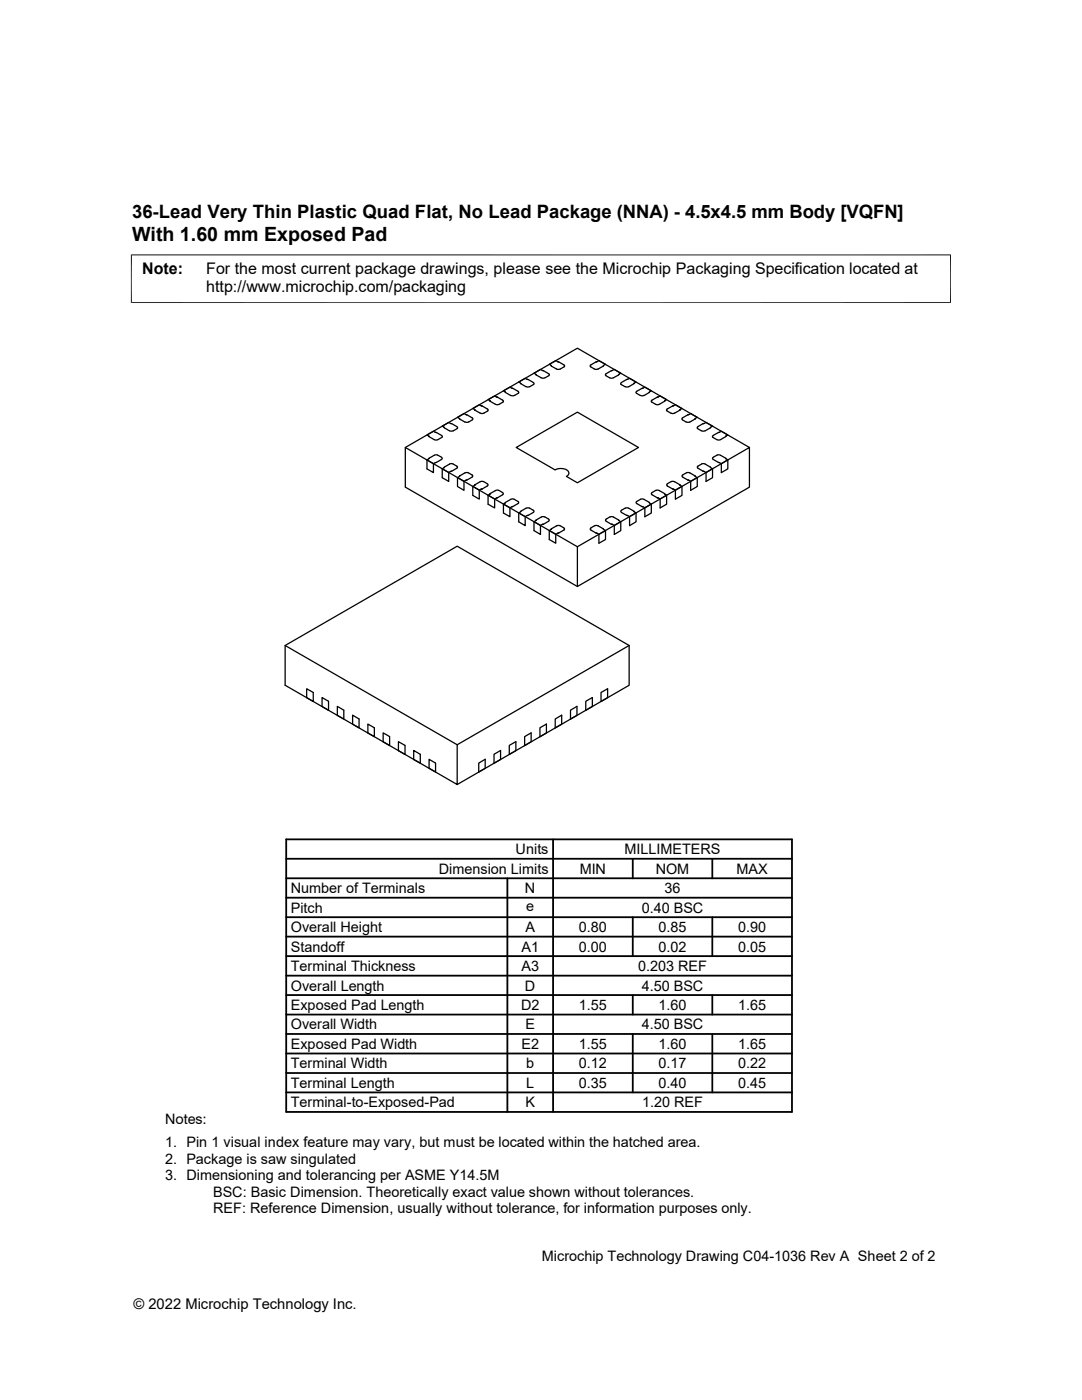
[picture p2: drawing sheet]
<svg xmlns="http://www.w3.org/2000/svg" width="216mm" height="279mm" viewBox="0 0 216 279" stroke-linecap="round" stroke-linejoin="round" font-family="sans-serif">
<g fill="none" stroke="#000" stroke-width=".25">
<path d="M99.1 79.2l-.4-.2-1.3 .8 .4 .3M99.1 79.2l1.3 .7v.3l-.8 .5-.5 .1-1.3-.7M102.3 77.5l-.6-.2-1.2 .7 1.7 1 .5-.1 .7-.4 .1-.2-.1-.2M102.3 77.5l1.1 .6M105.2 75.7h.1M105.2 75.7l-.4-.2-1.3 .7 1.7 1h.5l.8-.5v-.3l-1.1-.7M105.2 75.7l.2 .1M106.9 74.7h.1M107 74.7l1.2 .8 .6-.1 .7-.4M108.3 73.9l-.5-.2-1.2 .8 .3 .2M108.3 74l1.2 .6v.4M110 73h.1"/>
<path d="M111.3 72.2h.1M111.3 72.2l-.4-.2-1.3 .7 .4 .2M111.4 72.2l1.2 .7v.2l-.8 .5-.5 .1-1.3-.6M119 72.2l-1.2 .7 .1 .3M119.1 72.2l.4-.2 1.3 .7-.4 .2M119.2 72.2h-.2M120.4 73.1l-1.3 .6-.5-.1-.8-.4M120.4 73h.1M122.1 74l-1.2 .6v.4M122.1 73.9l.5-.2 1.3 .8-.4 .2M123.5 74.7l-1.3 .8-.6-.1-.7-.4M123.5 74.7h.1"/>
<path d="M125 75.7l-1.1 .7 .1 .3M125.2 75.7l-.2 .1M125.2 75.7l.4-.2 1.3 .7-1.7 1h-.5l-.8-.5M125.3 75.7h-.1M127.1 78.1l-.2 .2 .1 .2 1 .5 .5-.1 1-.6M128.2 77.5l.5-.2 1.3 .7-.4 .3M128.2 77.5l-1.1 .6M129.6 78.3h.1M129.6 78.3h-.1M131.3 79.2l.4-.2 1.3 .8-.4 .3M131.3 79.2l-1.3 .7v.3l.8 .5 .5 .1 1.3-.7M80.9 89.3l34.3 19.8"/>
<path d="M85.2 91.8l1.3 .7M85.6 87v.1M85.6 91.6l-.4 .2v1.8l1.3 .7v-1.8l.4-.2M85.6 87.1h.1M86.8 86.3h.3M86.8 86.3l-.3-.2-1.3 .7 .4 .2M87.1 86.3l1.1 .7v.2l-.8 .5-.5 .1-1.3-.7M87.3 90.8h-.6l-1.1 .7M87.3 90.8l.8 .4M88.1 91.3l.1 .3-1.3 .7M88.2 93.6l1.3 .7M88.6 93.3l-.4 .3v1.7l1.3 .8v-1.8l.5-.2"/>
<path d="M88.6 85.3h.1M88.6 85.3l.1 .1M88.6 93.3h.1M88.7 85.4l1 .6M89.7 86h.7M90 84.5l1.2 .7v.3M90 84.5l-.5-.2-1.3 .7 .4 .3M90.4 92.6h-.6l-1.2 .7M90.4 92.6l.9 .6-1.3 .8M91.2 85.5l-.8 .5M91.3 95.3l1.3 .8M91.7 95.1l-.4 .2v1.8l1.3 .8v-1.8l.4-.3"/>
<path d="M91.7 83.5l1.3 .8 .5-.1 .8-.4M91.7 95.1h.1M92.9 82.7l.3 .1M93 82.7l-.4-.2-1.3 .8 .4 .2M93.1 95.8l-.2 .1M93.2 82.8l1.1 .6v.4M93.4 94.4h-.6l-1.1 .7M93.4 94.3l.9 .7-.1 .2-1.1 .6M94.3 97.1l1.3 .7M94.7 96.9l-.4 .2v1.8l1.3 .7v-1.8l.4-.2M94.7 81.8h.1M94.7 96.8h.1"/>
<path d="M94.8 96.8h-.1M95.8 96.1l-1 .6M96 81h.1M96 81l-.4-.2-1.3 .7 .4 .3M96.1 81h.1M96.2 97.6h-.2M96.2 81l1.1 .7v.3l-.7 .4-.5 .1-1.4-.7M96.5 96.1l-.7 .1M96.5 96.1l.7 .4M97.2 96.6l.1 .3-1.1 .7M97.4 98.8l1.3 .8M97.8 98.6l-.4 .2v1.8l1.3 .8v-1.8l.4-.2"/>
<path d="M97.8 98.6h.1M97.8 98.5v.1M97.8 98.5l1.4-.7 .3 .1 .9 .5v.3l-1.2 .6M99.2 99.4h-.1M103 89.3l12.2-7 12.2 7-12.2 7.1-2.2-1.3a.73 .73 0 0 0 .5-.8 .73 .73 0 0 0-.6-.6l-1-.2-1.1 .3zM127.8 99.6l-.9 .7 1.2 .8M127.8 99.6h.6l1.2 .7M131.2 99.4h.2M132.6 98.5l-1.3-.7-.4 .1-.9 .5v.3l1.2 .6M132.6 98.5h.1M132.6 80.1h.1M132.6 98.6h.1"/>
<path d="M132.6 98.5v.1M132.7 98.6l.3 .2v1.8l-1.3 .8v-1.8l-.3-.2M133 98.8l-1.3 .8M133.2 97l1.1 .6M133.2 96.6l-.2 .2 .2 .2M133.9 96.1l-.7 .4M133.9 96.1l.7 .1M134.2 81l-1.1 .7v.3l.8 .4 .5 .1 1.3-.7M134.3 81h-.1M134.3 81l.5-.2 1.3 .7-.4 .3M134.6 96.1l1 .6M135.7 96.8h.1"/>
<path d="M135.7 81.8h.1M135.7 96.9l.4 .2v1.8l-1.3 .7v-1.8l-.5-.2M136.1 97.1l-1.3 .7M137 94.4l.6-.1 1.1 .7M137 94.3l-.9 .7 1.2 .8M137.2 82.8l-1.1 .6 .1 .4M137.3 95.8l.2 .1M137.5 82.7l.3-.2 1.3 .8-.4 .3M137.5 82.7l-.3 .1M138.7 83.6l-1.3 .7-.5-.1-.8-.4M138.7 95v.1M138.7 95.1h.1"/>
<path d="M138.7 83.6h.1M138.7 95.1l.4 .2v1.8l-1.3 .8v-1.8l-.3-.3M139.1 95.3l-1.3 .8M139.2 85.5l.8 .5M140 86h.7M140.4 84.5l-1.2 .7v.3M140.4 84.5l.5-.2 1.3 .7-.4 .3M141.8 85.4l-1.1 .6M141.8 93.3l-1.4-.8-1.2 .6v.3l1.2 .6M141.8 93.3h.1M141.8 85.3h.1M141.8 85.3v.1"/>
<path d="M141.8 93.3l.4 .3v1.7l-1.3 .8v-1.8l-.5-.2M142.2 93.6l-1.3 .7M142.3 91.3l-.1 .3 1.3 .7M142.3 91.2l1.1-.4 1.4 .7M143.3 86.3l-1.1 .7 .1 .3M143.6 86.3l.3-.2 1.3 .7-.3 .2M143.6 86.3h-.3M144.8 87.1l-1.3 .7-.5-.1-.8-.4M144.8 87.1h.1M144.8 87v.1M144.9 91.6l.3 .2v1.8l-1.3 .7v-1.8l-.4-.2M145.2 91.8l-1.3 .7"/>
<path d="M149.5 89.3l-34.3 19.8v8l34.3-19.9v-7.9l-34.3-19.8-34.3 19.8v7.9l34.3 19.9M100.5 100.6l1.2 .7M100.8 100.4l-.3 .2v1.8l1.2 .7v-1.8l.4-.2M100.8 100.3l1.4-.7 1.2 .5v.3l-1.1 .7M100.8 100.3h.1M100.8 100.3v.1M102.3 101.1l-.2 .1M103.5 102.4l1.3 .7M103.9 102.2l-.4 .2v1.7l1.3 .8v-1.8l.4-.2M103.9 102.1h.1M103.9 102v.1M104.9 101.4l-1 .6"/>
<path d="M105.4 102.8l-.2 .1M105.6 101.4l-.7 .1M105.6 101.4l1 .6-1.2 .8M106.6 104.1l1.2 .8M106.9 103.9l-.3 .2v1.8l1.2 .8v-1.8l.5-.3M107 103.8l-.1 .1M107 103.8h.1M108.7 103.2l-.6-.1-1.1 .7M108.7 103.1l.8 .6v.3M109.5 104l-1.2 .6M109.6 105.9l1.3 .7M110 105.7l-.4 .2v1.8l1.3 .7v-1.8l.4-.2"/>
<path d="M110 105.6l1.4-.7 1.2 .5v.3l-1.1 .7M111.5 106.4h-.2M118.9 106.4h.3M118.9 106.4l-1.1-.8 .9-.7h.3l1.8 1v1.8l-1.3 .7v-1.8l-.4-.2M120.8 105.9l-1.3 .7M121 104l1.1 .6M123.4 103.8h.1M123.4 103.8l-1.1-.7h-.3l-1.1 .6 .1 .3M123.5 103.8v.1M123.5 103.9l.4 .2v1.8l-1.3 .8v-1.8l-.5-.3M123.9 104.1l-1.3 .8M124.8 101.4l-.9 .6 1.1 .8"/>
<path d="M124.8 101.4l.7 .1M125 102.8l.2 .1M125.5 101.4l1 .6M126.5 102v.1M126.5 102.1h.1M126.6 102.2l.3 .2v1.7l-1.3 .8v-1.8l-.4-.2M126.9 102.4l-1.3 .7M128.1 101.1l.2 .1M129.6 100.3h.1M129.6 100.3v.1M129.6 100.4l.4 .2v1.8l-1.3 .7v-1.8l-.4-.2M130 100.6l-1.3 .7"/>
<path d="M56.9 128.8l34.3 19.8M61.2 137.5l1.3 .7v1.8l-1.3-.8zM64.3 139.2l1.3 .8v1.8l-1.3-.8zM116.9 140l1.3-.8v1.8l-1.3 .8zM119.9 138.2l1.3-.7v1.7l-1.3 .8zM125.5 128.8l-34.3 19.8v8l-34.3-19.8v-8l34.3-19.8 34.3 19.8v8l-34.3 19.8M67.3 141l1.3 .7v1.8l-1.3-.7zM70.4 142.7l1.2 .8v1.8l-1.2-.8zM73.4 144.5l1.3 .7v1.8l-1.3-.7zM76.5 146.3l1.2 .7v1.8l-1.2-.8zM79.5 148l1.3 .8v1.8l-1.3-.8zM82.6 149.8l1.3 .7v1.8l-1.3-.7z"/>
<path d="M85.6 151.5l1.3 .8v1.8l-1.3-.8zM95.5 152.3l1.3-.8v1.8l-1.3 .8zM98.6 150.5l1.3-.7v1.8l-1.3 .7zM101.6 148.8l1.3-.8v1.8l-1.3 .8zM104.7 147l1.3-.7v1.7l-1.3 .8zM107.7 145.2l1.3-.7v1.8l-1.3 .7zM110.8 143.5l1.3-.8v1.8l-1.3 .8zM113.8 141.7l1.3-.7v1.8l-1.3 .7z"/>
</g>
<path d="M26.1 50.9h163.7M26.2 50.8v9.7M189.7 50.8v9.7M26.1 60.4h163.7" fill="none" stroke="#000" stroke-width=".2"/>
<g fill="none" stroke="#000" stroke-width=".36">
<path d="M57.1 179.2h100.9M57.1 175.3h100.9M57.1 171.4h100.9M57.1 167.5h100.9v54.4h-100.9zM101.2 175.3v46.6M110.4 167.5v54.4M126.3 171.4v3.9M142.1 171.4v3.9M57.1 186.9h100.9M57.1 183h100.9M57.1 198.6h100.9M57.1 194.7h100.9"/>
<path d="M57.1 190.8h100.9M126.3 183v7.8M126.3 198.6v3.9M142.1 183v7.8M142.1 198.6v3.9M57.1 214.1h100.9M57.1 206.4h100.9M57.1 202.5h100.9M57.1 210.2h100.9M57.1 218h100.9M126.3 206.4v11.6M142.1 206.4v11.6"/>
</g>
<text font-size="3.9" x="26.4" y="48">With 1.60 mm Exposed Pad</text>
<text font-size="3.7" x="26.4" y="43.5">36-Lead Very Thin Plastic Quad Flat, No Lead Package (NNA) - 4.5x4.5 mm Body [VQFN]</text>
<g font-size="3.2">
<text x="28.4" y="54.6">Note:</text>
<text x="41.1" y="58.3">http://www.microchip.com/packaging</text>
<text x="41.1" y="54.6">For the most current package drawings, please see the Microchip Packaging Specification located at</text>
</g>
<g font-size="2.9">
<text x="102.9" y="170.5">Units</text>
<text x="124.6" y="170.5">MILLIMETERS</text>
<text x="58" y="178.2">Number of Terminals</text>
<text x="87.6" y="174.4">Dimension Limits</text>
<text x="104.8" y="178.2">N</text>
<text x="115.7" y="174.4">MIN</text>
<text x="130.8" y="174.4">NOM</text>
<text x="132.6" y="178.2">36</text>
<text x="147" y="174.4">MAX</text>
<text x="58" y="182.1">Pitch</text>
<text x="105" y="181.8">e</text>
<text x="128" y="182.1">0.40 BSC</text>
<text x="58" y="186">Overall Height</text>
<text x="58" y="189.9">Standoff</text>
<text x="104.1" y="189.9">A1</text>
<text x="104.8" y="186">A</text>
<text x="115.5" y="186">0.80</text>
<text x="115.5" y="189.9">0.00</text>
<text x="131.4" y="186">0.85</text>
<text x="131.4" y="189.9">0.02</text>
<text x="147.3" y="186">0.90</text>
<text x="147.3" y="189.9">0.05</text>
<text x="58" y="193.8">Terminal Thickness</text>
<text x="58" y="197.7">Overall Length</text>
<text x="104.1" y="193.8">A3</text>
<text x="104.8" y="197.7">D</text>
<text x="127.3" y="193.8">0.203 REF</text>
<text x="128" y="197.7">4.50 BSC</text>
<text x="58" y="201.6">Exposed Pad Length</text>
<text x="104" y="201.6">D2</text>
<text x="115.5" y="201.6">1.55</text>
<text x="131.4" y="201.6">1.60</text>
<text x="147.3" y="201.6">1.65</text>
<text x="58" y="205.4">Overall Width</text>
<text x="58" y="209.3">Exposed Pad Width</text>
<text x="104" y="209.3">E2</text>
<text x="104.8" y="205.4">E</text>
<text x="115.5" y="209.3">1.55</text>
<text x="128" y="205.4">4.50 BSC</text>
<text x="131.4" y="209.3">1.60</text>
<text x="147.3" y="209.3">1.65</text>
<text x="58" y="213.2">Terminal Width</text>
<text x="105" y="213.2">b</text>
<text x="115.5" y="213.2">0.12</text>
<text x="131.4" y="213.2">0.17</text>
<text x="147.3" y="213.2">0.22</text>
<text x="58" y="217.1">Terminal Length</text>
<text x="58" y="221">Terminal-to-Exposed-Pad</text>
<text x="104.8" y="221">K</text>
<text x="105" y="217.1">L</text>
<text x="115.5" y="217.1">0.35</text>
<text x="128.1" y="221">1.20 REF</text>
<text x="131.4" y="217.1">0.40</text>
<text x="147.3" y="217.1">0.45</text>
<text x="32.9" y="224.3">Notes:</text>
<text x="32.9" y="228.9">1. Pin 1 visual index feature may vary, but must be located within the hatched area.</text>
<text x="32.9" y="232.2">2. Package is saw singulated</text>
<text x="32.9" y="235.5">3. Dimensioning and tolerancing per ASME Y14.5M</text>
<text x="42.5" y="238.8">BSC: Basic Dimension. Theoretically exact value shown without tolerances.</text>
<text x="42.5" y="242.2">REF: Reference Dimension, usually without tolerance, for information purposes only.</text>
<text x="108.1" y="251.7">Microchip Technology Drawing C04-1036 Rev A Sheet 2 of 2</text>
<text x="26.6" y="261.3">© 2022 Microchip Technology Inc.</text>
</g>
</svg>
